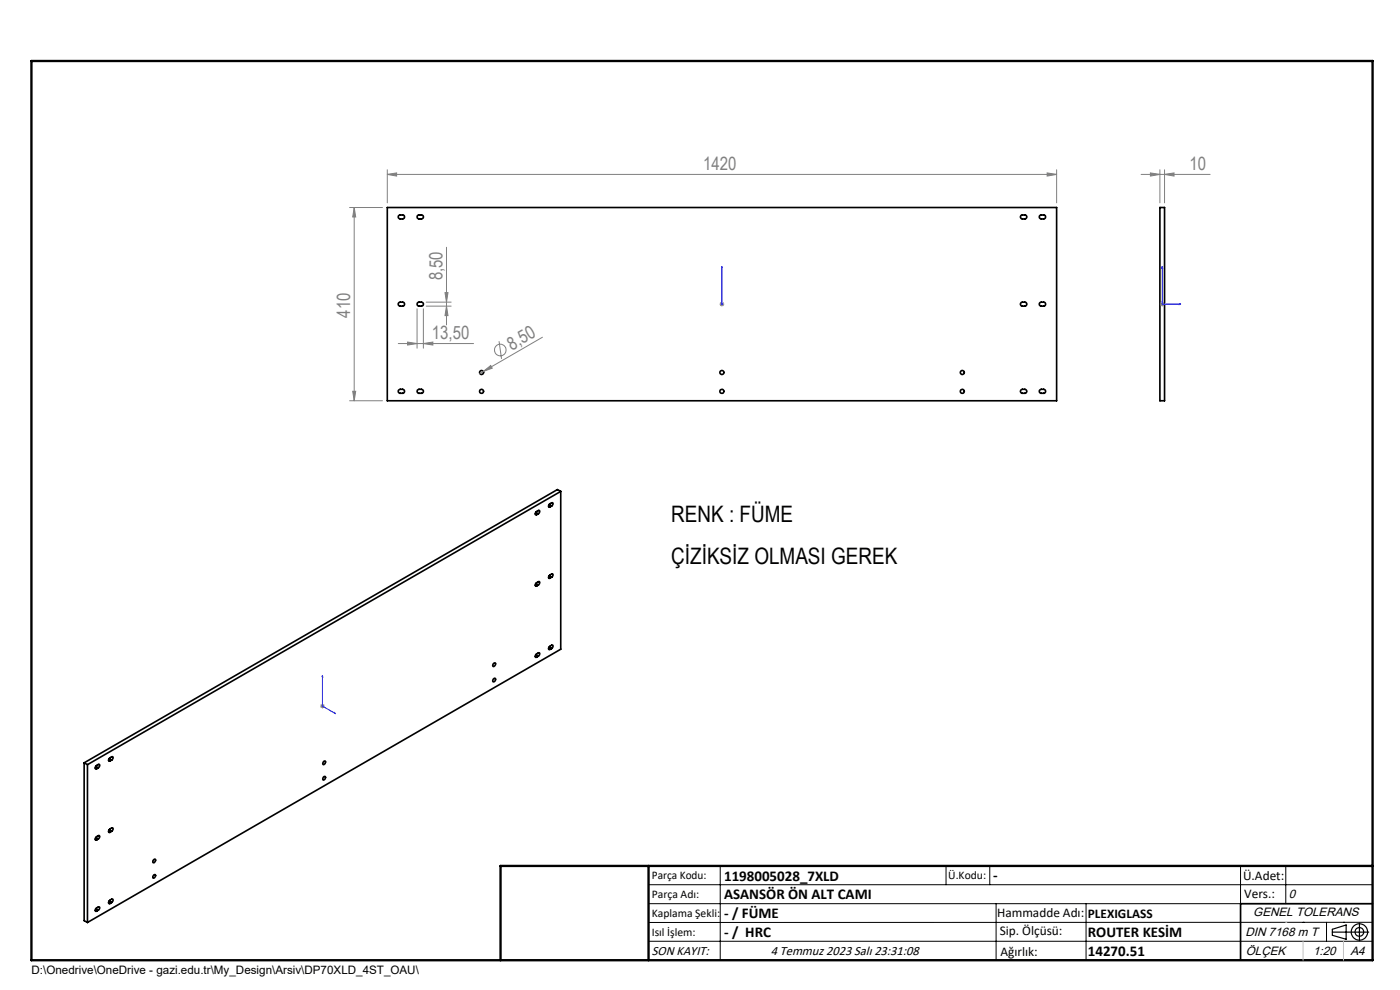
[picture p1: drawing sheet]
<svg xmlns="http://www.w3.org/2000/svg" width="297mm" height="210mm" viewBox="0 0 297 210" stroke-linecap="round" stroke-linejoin="round" font-family="sans-serif">
<g fill="none" stroke="#000" stroke-width=".35">
<path d="M82.2 44h142v41h-142zM84.6 45.7l.8-.1a.42 .42 0 0 1 .4 .4 .42 .42 0 0 1-.4 .5l-.8-.2zM88.5 45.7l.9-.1a.42 .42 0 0 1 .4 .4 .42 .42 0 0 1-.4 .5l-.9-.2zM216.6 45.7l.8-.1a.42 .42 0 0 1 .4 .4 .42 .42 0 0 1-.4 .5l-.8-.2-.1-.3zM220.6 45.7l.8-.1a.42 .42 0 0 1 .4 .4 .42 .42 0 0 1-.4 .5l-.8-.2zM246.1 44h1v41h-1zM84.6 64.3l.8-.2a.42 .42 0 0 1 .4 .4 .42 .42 0 0 1-.4 .4h-.7l-.2-.2zM88.5 64.3l.9-.2a.42 .42 0 0 1 .4 .4 .42 .42 0 0 1-.4 .4h-.7l-.2-.4zM216.6 64.2l.8-.1a.42 .42 0 0 1 .4 .4 .42 .42 0 0 1-.4 .4h-.5a.43 .43 0 0 1-.4-.3 .43 .43 0 0 1 .1-.4zM220.6 64.3l.8-.2a.42 .42 0 0 1 .4 .4 .42 .42 0 0 1-.4 .4h-.7l-.2-.2zM84.6 82.8l.8-.2a.42 .42 0 0 1 .4 .4 .42 .42 0 0 1-.4 .4h-.7l-.2-.3zM88.5 82.8l.9-.2a.42 .42 0 0 1 .4 .4 .42 .42 0 0 1-.4 .4h-.7l-.2-.4z"/>
<path d="M216.6 82.8l.3-.2h.5a.42 .42 0 0 1 .4 .4 .42 .42 0 0 1-.4 .4h-.8l-.1-.4zM220.6 82.8l.8-.2a.42 .42 0 0 1 .4 .4 .42 .42 0 0 1-.4 .4h-.7l-.2-.3zM113.6 109l.2 .2M113.7 108.7l.5 .3M114.2 109a.42 .42 0 0 0 .1-.7l-.5 .2a.34 .34 0 0 0-.3 .3 .34 .34 0 0 0 .3 .4M114.2 109l-.4 .2M116.4 107.4l.3 .2M116.5 107l.5 .3M117 107.3a.39 .39 0 0 0 .3-.3 .39 .39 0 0 0-.2-.4l-.4 .2a.35 .35 0 0 0-.4 .4 .35 .35 0 0 0 .4 .4M117 107.3l-.3 .3M119 104.2l-.7-.4-100.4 58M119 104.2l-100.4 58"/>
<path d="M119 104.2v33.5l-100.4 58M113.6 124.1l.2 .2M113.6 139.2l.2 .2M113.7 123.8l.5 .3M113.7 138.9l.5 .3M114.2 124.1a.42 .42 0 0 0 .1-.7l-.5 .2a.35 .35 0 0 0-.3 .4 .35 .35 0 0 0 .3 .3M114.2 139.2a.42 .42 0 0 0 .1-.7l-.5 .2a.35 .35 0 0 0-.3 .4 .35 .35 0 0 0 .3 .3M114.2 124.1l-.4 .2M114.2 139.2l-.4 .2M116.4 122.5l.3 .2M116.4 137.6l.3 .2M116.5 122.2l.5 .2"/>
<path d="M116.5 137.3l.5 .3M117 122.4a.39 .39 0 0 0 .3-.3 .39 .39 0 0 0-.2-.4l-.4 .3a.34 .34 0 0 0-.4 .3 .34 .34 0 0 0 .4 .4M117 137.6a.42 .42 0 0 0 .1-.8l-.4 .3a.34 .34 0 0 0-.4 .3 .34 .34 0 0 0 .4 .4M117 122.4l-.3 .3M117 137.6l-.3 .2M104.7 140.8l.1-.1a.24 .24 0 0 1 .3 0 .24 .24 0 0 1 0 .3 .3 .3 0 0 1-.2 .4 .3 .3 0 0 1-.4-.2zM104.7 144a.28 .28 0 0 1 .4 0 .28 .28 0 0 1-.1 .4v.1a.23 .23 0 0 1-.4 .1 .23 .23 0 0 1 0-.3zM17.9 161.8l.7 .4M17.9 161.8v33.5l.7 .4M18.6 162.2v33.5M20.2 162.9l.3 .2M20.2 178l.3 .2"/>
<path d="M20.3 162.6l.5 .3M20.3 177.7l.5 .3M20.8 162.9a.42 .42 0 0 0 .2-.8l-.5 .3a.35 .35 0 0 0-.3 .3 .35 .35 0 0 0 .3 .4M20.8 178a.42 .42 0 0 0 .2-.8l-.5 .3a.35 .35 0 0 0-.3 .3 .35 .35 0 0 0 .3 .4M20.8 162.9l-.3 .2M20.8 178l-.3 .2M23 161.3l.3 .1M23 176.4l.3 .2M23.1 160.9l.6 .3M23.1 176l.6 .3M23.7 161.2a.4 .4 0 0 0 .3-.3 .4 .4 0 0 0-.2-.4l-.5 .3a.38 .38 0 0 0-.3 .3 .38 .38 0 0 0 .2 .4l.1-.1M23.7 176.3a.4 .4 0 0 0 .3-.3 .4 .4 0 0 0-.2-.4l-.5 .3a.4 .4 0 0 0-.3 .3 .4 .4 0 0 0 .2 .4h.1"/>
<path d="M23.7 161.2l-.4 .2M23.7 176.3l-.4 .3M68.6 164.8h.1a.27 .27 0 0 1 .4 0 .27 .27 0 0 1-.1 .4l-.1 .1a.22 .22 0 0 1-.4 .1 .22 .22 0 0 1 0-.3zM68.7 161.5a.24 .24 0 0 1 .3 0 .24 .24 0 0 1 0 .3 .27 .27 0 0 1-.2 .4 .27 .27 0 0 1-.3-.3zM20.2 193.1l.3 .2M20.3 192.8l.5 .3M20.8 193.1a.39 .39 0 0 0 .3-.4 .39 .39 0 0 0-.1-.3l-.5 .2a.35 .35 0 0 0-.3 .3 .35 .35 0 0 0 .3 .4M20.8 193.1l-.3 .2M23 191.5l.3 .2M23.1 191.1l.6 .3M23.7 191.4a.4 .4 0 0 0 .3-.3 .4 .4 0 0 0-.2-.4l-.5 .3a.4 .4 0 0 0-.3 .3 .4 .4 0 0 0 .2 .4h.1M23.7 191.4l-.4 .3"/>
<path d="M32.6 182.3l.2-.1a.41 .41 0 0 1 .1 .6 .41 .41 0 0 1-.5 .1zM32.6 185.6a.27 .27 0 0 1 .5 .1 .27 .27 0 0 1-.2 .3l-.1 .2a.25 .25 0 0 1-.4 0 .25 .25 0 0 1 .1-.4zM291.2 191.7h-28v12"/>
<circle cx="102.2" cy="79" r=".42"/>
<circle cx="153.1" cy="79" r=".42"/>
<circle cx="204.2" cy="79" r=".42"/>
<circle cx="102.2" cy="83" r=".43"/>
<circle cx="153.1" cy="83" r=".43"/>
<circle cx="204.2" cy="83" r=".43"/>
</g>
<g fill="none" stroke="#808080" stroke-width=".21">
<path d="M82.2 37l1.9-.3v.7zM82.2 37h142M82.2 36v7M222.1 36.7l2.1 .3-2.1 .4zM224.2 36v7M242.1 37h14.6M244.1 36.7l2 .3-2 .4zM246.1 36v7M247.1 37l2-.3v.7zM247.1 36v7M74.2 44h6.9M75.1 44l.4 2h-.7z"/>
<path d="M75.1 44v41M94.7 52.4v16.5M84.5 72.9h16M86.5 72.6l2 .3-2 .3zM88.5 65.5v8.4M89.8 72.9l2-.3v.6zM89.8 65.5v8.4M90.4 64.9h5.3M90.4 64.1h5.3M94.4 62.1h.6l-.3 2zM94.7 64.9l.3 2h-.6zM102.5 78.8l1.6-1.3 .3 .6z"/>
<path d="M102.5 78.8l-.7 .4M105.9 72.4l.5 3.7M115.1 71.5l-12.6 7.3M152.6 64.5h1M152.8 64.2l.7 .7M153.1 64v1M153.5 64.2l-.7 .7M246.1 64.5h1M246.2 64.2l.7 .7M246.6 64v1M246.9 64.2l-.7 .7M74.2 85h6.9"/>
<path d="M74.8 83h.7l-.4 2zM67.9 149.8h1M68.1 149.4l.7 .7M68.4 149.3v1M68.8 149.4l-.7 .7"/>
<circle cx="106.1" cy="74.2" r="1.24"/>
</g>
<g fill="none" stroke="#000" stroke-width=".25">
<path d="M282.6 197.7h7.8M282.6 197.1l3-.9v3l-3-.8zM288.4 195.8v3.8M106.2 203.7h185"/>
<circle cx="288.4" cy="197.7" r="1.74"/>
<circle cx="288.4" cy="197.7" r=".93"/>
</g>
<path d="M153.1 56.5v.4v-.4M153.1 56.5v8M246.6 56.5l.1 .4h-.2zM246.6 56.5v8h3.9M153.1 64.4v.2zM153.1 64.5h.1M250.2 64.4l.3 .1-.3 .1zM68.4 143.3l.1 .3-.2-.1zM68.4 143.3v6.5l2.8 1.6M70.9 151.2l.3 .2-.3-.1z" fill="none" stroke="#00f" stroke-width=".21"/>
<g fill="none" stroke="#000" stroke-width=".21">
<path d="M137.6 187.7h153.6M137.6 191.7h153.6M137.6 199.7h153.6M152.8 183.7v20M200.7 183.7v4M210 183.7v4M211.3 191.7v12M230.4 191.7v12M263.2 183.7v20M272.8 183.7v8M276.4 195.6h.1M281.4 195.6v4.1"/>
<path d="M285 195.6h.1M291.2 195.6l-153.6 .1"/>
</g>
<path d="M6.7 12.9h284.5v190.8h-284.5zM137.6 183.7v20M291.2 183.7h-185v20" fill="none" stroke="#000" stroke-width=".5"/>
<path d="M276.4 199.7v4M285 199.7v4" fill="none" stroke="#c0c0c0" stroke-width=".21"/>
<path d="M272.8 195.6h.1" fill="none" stroke="#c0c0c0" stroke-width=".25"/>
<g fill="#00f">
<path d="M153.1 64.4v.2zM153.1 56.5v.4z"/>
<path d="M70.9 151.2l.3 .2-.3-.1zM68.4 143.3l.1 .3-.2-.1z"/>
<path d="M250.2 64.4l.3 .1-.3 .1zM246.6 56.5l.1 .4h-.2z"/>
</g>
<g fill="#808080">
<path d="M102.5 78.8l1.6-1.3 .3 .6z"/>
<path d="M247.1 37l2-.3v.7zM244.1 36.7l2 .3-2 .4z"/>
<path d="M86.5 72.6l2 .3-2 .3zM89.8 72.9l2-.3v.6z"/>
<path d="M222.1 36.7l2.1 .3-2.1 .4zM82.2 37l1.9-.3v.7z"/>
<path d="M94.7 64.9l.3 2h-.6zM94.4 62.1h.6l-.3 2z"/>
<path d="M75.1 44l.4 2h-.7zM74.8 83h.7l-.4 2z"/>
</g>
<g font-size="4.8">
<text x="142.4" y="110.6">RENK : FÜME</text>
<text x="142.4" y="119.7">ÇİZİKSİZ OLMASI GEREK</text>
</g>
<g font-size="3.9" fill="#808080">
<text x="149.2" y="36.1">1420</text>
<text x="252.3" y="36.1">10</text>
<text x="93.9" y="59.5" transform="rotate(-90 93.9 59.5)">8,50</text>
<text x="74.3" y="67.4" transform="rotate(-90 74.3 67.4)">410</text>
<text x="91.6" y="72">13,50</text>
<text x="108.6" y="74.4" transform="rotate(-30 108.6 74.4)">8,50</text>
</g>
<g font-size="3.2">
<text x="153.6" y="186.8">1198005028_7XLD</text>
<text x="153.6" y="190.8">ASANSÖR ÖN ALT CAMI</text>
<text x="210.7" y="186.6">-</text>
<text x="153.6" y="194.8">- / FÜME</text>
<text x="153.6" y="198.8">- / HRC</text>
<text x="230.8" y="198.7">ROUTER KESİM</text>
<text x="230.8" y="202.8">14270.51</text>
</g>
<g font-size="2.8">
<text x="263.7" y="186.7">Ü.Adet:</text>
<text x="263.9" y="190.5">Vers.:</text>
<text x="211.5" y="194.5">Hammadde Adı:</text>
<text x="230.8" y="194.7">PLEXIGLASS</text>
<text x="138.3" y="202.6">SON KAYIT:</text>
<text x="163.5" y="202.6">4 Temmuz 2023 Salı 23:31:08</text>
<text x="212.1" y="198.4">Sip. Ölçüsü:</text>
<text x="212.2" y="202.7">Ağırlık:</text>
</g>
<g font-size="2.6">
<text x="273.4" y="190.4">0</text>
<text x="265.9" y="194.4">GENEL TOLERANS</text>
<text x="264.2" y="198.5">DIN 7168 m T</text>
<text x="264.3" y="202.6">ÖLÇEK</text>
<text x="278.5" y="202.6">1:20</text>
<text x="286.5" y="202.6">A4</text>
</g>
<g font-size="2.5">
<text x="138.3" y="186.4">Parça Kodu:</text>
<text x="138.3" y="190.5">Parça Adı:</text>
<text x="201.2" y="186.5">Ü.Kodu:</text>
<text x="138.3" y="194.5">Kaplama Şekli:</text>
<text x="138.3" y="198.6">Isıl İşlem:</text>
<text x="6.7" y="206.7">D:\Onedrive\OneDrive - gazi.edu.tr\My_Design\Arsiv\DP70XLD_4ST_OAU\</text>
</g>
</svg>
